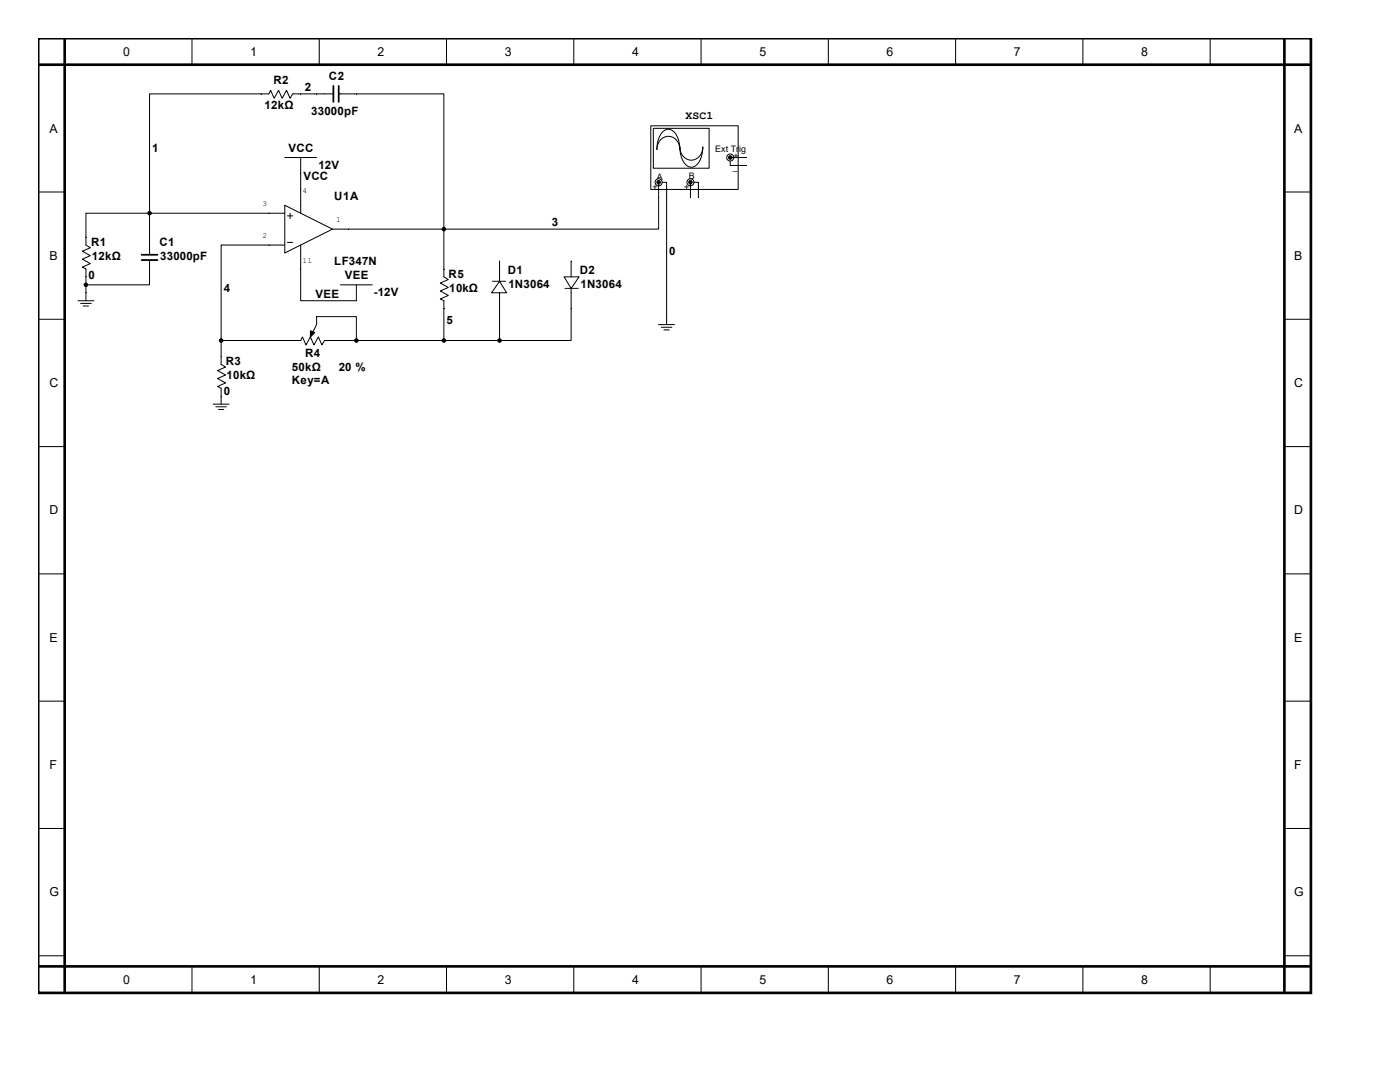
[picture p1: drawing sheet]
<svg xmlns="http://www.w3.org/2000/svg" width="279mm" height="216mm" viewBox="0 0 279 216" stroke-linecap="round" stroke-linejoin="round" font-family="sans-serif">
<path d="M7.6 7.6h254v190.5h-254zM7.6 12.9h253.7M12.9 7.6v190.2M256.3 7.6v190.2M7.6 192.8h253.7" fill="none" stroke="#000" stroke-width=".53"/>
<g fill="none" stroke="#000" stroke-width=".2">
<path d="M38.3 7.6v5.3M52.1 18.7h1.6l.3-.7 .7 1.6 .9-1.6 .7 1.6 .9-1.6 .7 1.6 .5-.9h1.6M63.2 18.7h3.3M63.7 7.6v5.3M67.6 18.7h3.5M89.1 7.6v5.3M114.5 7.6v5.3M139.9 7.6v5.3M165.3 7.6v5.3M190.7 7.6v5.3M216.1 7.6v5.3M241.5 7.6v5.3"/>
<path d="M7.6 38.3h5.3M56.8 31.4h6.4M60 31.4v3.2M60 37.8v4.7M256.3 38.3h5.3M17.1 47.3v1.6l.9 .5-1.6 .7 1.6 .9-1.6 .7 1.6 .9-1.6 .7 .7 .4v1.5M17.1 58.4v1.6M29.8 47.3v3.5M29.8 51.9v3.3M53.7 42.5h3.1M53.7 48.9h3.1M56.8 41l9.6 4.7-9.6 4.8z"/>
<path d="M57.4 48.4h1M57.4 43.1h1M57.9 42.5v1.1M60 48.9v4.8M66.4 45.7h3.1M67.9 56.8h6.4M71.1 56.8v3.2M88.6 53.7v1.5l.9 .6-1.6 .7 1.6 .9-1.6 .7 1.6 .8-1.6 .8 .7 .3v1.6M98.3 56.1h2.6M99.7 56.1v2.3M7.6 63.7h5.3M15.6 60h3.1"/>
<path d="M16.1 60.5h2.1M16.6 61.1h1.1M44.1 71.1v1.6l.9 .5-1.6 .7 1.6 .9-1.6 .7 1.6 .9-1.6 .7 .7 .4v3.1M58.4 67.9h1.6l.4-.7 .7 1.6 .8-1.6 .8 1.6 .8-1.6 .7 1.6 .6-.9h1.6M63.2 63.2v1.6l-1.3 2.4M256.3 63.7h5.3M7.6 89.1h5.3M42.5 80.6h3.2M43.1 81.2h2.1M43.6 81.7h1.1M256.3 89.1h5.3M7.6 114.5h5.3"/>
<path d="M256.3 114.5h5.3M7.6 139.9h5.3M256.3 139.9h5.3M7.6 165.3h5.3M256.3 165.3h5.3M7.6 190.7h5.3M38.3 192.8v5.3M63.7 192.8v5.3M89.1 192.8v5.3M114.5 192.8v5.3M139.9 192.8v5.3M165.3 192.8v5.3"/>
<path d="M190.7 192.8v5.3M216.1 192.8v5.3M241.5 192.8v5.3M256.3 190.7h5.3"/>
</g>
<path d="M66.5 17.1v3.2M67.6 17.1v3.2M28.3 50.8h3.1M28.3 51.9h3.1" fill="none" stroke="#000" stroke-width=".35"/>
<g fill="#000" stroke="#000" stroke-width=".2">
<path d="M61.9 66l.9 .4-.9 .8z"/>
<circle cx="17.1" cy="56.8" r=".35"/>
<circle cx="29.8" cy="42.5" r=".35"/>
<circle cx="88.6" cy="45.7" r=".35"/>
</g>
<path d="M99.7 56.1l1.4 2.3h-3z" fill="#fff" stroke="#000" stroke-width=".2"/>
<path d="M99.7 52.1v4.2M99.7 58.4v3.2M112.7 57.5h2.7M114 55.2v2.3" fill="none" stroke="#000" stroke-width=".2"/>
<path d="M112.6 55.2h3l-1.6 2.3z" fill="#fff" stroke="#000" stroke-width=".2"/>
<g fill="none" stroke="#000" stroke-width=".2">
<path d="M52.1 18.7h-22.3v23.8M60 18.7h3.2M71.1 18.7h17.5v27M60 34.6v3.2M17.1 55.2v3.2M29.8 42.5h-12.7v4.8M29.8 55.2v1.6h-12.7M29.8 42.5h23.9M29.8 42.5v4.8M53.7 48.9h-9.6v19M60 53.7v6.3h11.1M69.5 45.7h19.1"/>
<path d="M88.6 45.7v8M114 57.4v10.5h-14.3v-6.3M114 52.1v3.1M44.1 67.9v3.2M44.1 67.9h14.3"/>
</g>
<g fill="#000" stroke="#000" stroke-width=".2">
<circle cx="44.1" cy="67.9" r=".35"/>
<circle cx="99.7" cy="67.9" r=".35"/>
</g>
<path d="M129.9 25.1h17.4v12.7h-17.4z" fill="#fff"/>
<path d="M129.9 25.1h17.4v12.7h-17.4z" fill="none" stroke="#000" stroke-width=".2"/>
<path d="M130.4 25.7h11.1v7.9h-11.1z" fill="#fff"/>
<path d="M130.4 25.6h11.1v8h-11.1zM132.1 26.5a1.63 1.63 0 0 1 1.6-.7 1.63 1.63 0 0 1 1.3 1.2 5.9 5.9 0 0 1 .7 2.8 2.27 2.27 0 0 0-1.4-2.4 2.27 2.27 0 0 0-2.7 .8l-.4 1-.1 .6a5.5 5.5 0 0 1 1-3.3zM135.7 29.3a2.27 2.27 0 0 0 1.4 2.4 2.27 2.27 0 0 0 2.7-.7l.4-1.1 .1-.6a4.3 4.3 0 0 1-1.9 4 2.04 2.04 0 0 1-2.3-1.7z" fill="none" stroke="#000" stroke-width=".2"/>
<g fill="#fff" stroke="#000" stroke-width=".2">
<circle cx="137.8" cy="36.4" r=".71"/>
<circle cx="131.4" cy="36.4" r=".71"/>
<circle cx="145.7" cy="31.4" r=".71"/>
</g>
<path d="M131.4 36.7v9h-42.8M132.2 36.4h.8v28.4M137.8 36.4v3M138.5 36.4h.9v3M145.7 32.1v.9h3.2M145.9 31.4h3M63.2 63.2h7.9v4.7M66.4 67.9h33.3M88.6 61.6v6.3M131.4 64.8h3.2M132 65.3h2.1M132.5 65.8h1.1" fill="none" stroke="#000" stroke-width=".2"/>
<g fill="#000" stroke="#000" stroke-width=".2">
<circle cx="131.4" cy="36.4" r=".35"/>
<circle cx="137.8" cy="36.4" r=".35"/>
<circle cx="145.7" cy="31.4" r=".35"/>
<circle cx="71.1" cy="67.9" r=".35"/>
<circle cx="88.6" cy="67.9" r=".35"/>
</g>
<g font-size="2.5">
<text x="24.6" y="11.1">0</text>
<text x="50" y="11.1">1</text>
<text x="75.4" y="11.1">2</text>
<text x="100.8" y="11.1">3</text>
<text x="126.2" y="11.1">4</text>
<text x="151.6" y="11.1">5</text>
<text x="177" y="11.1">6</text>
<text x="202.4" y="11.1">7</text>
<text x="227.8" y="11.1">8</text>
<text x="9.9" y="26.5">A</text>
<text x="258.3" y="26.5">A</text>
<text x="9.9" y="51.9">B</text>
<text x="258.3" y="51.9">B</text>
<text x="9.9" y="77.3">C</text>
<text x="258.3" y="77.3">C</text>
<text x="9.9" y="102.7">D</text>
<text x="258.3" y="102.7">D</text>
<text x="9.9" y="128.1">E</text>
<text x="258.3" y="128.1">E</text>
<text x="9.9" y="153.5">F</text>
<text x="258.3" y="153.5">F</text>
<text x="9.9" y="178.9">G</text>
<text x="258.3" y="178.9">G</text>
<text x="24.6" y="196.3">0</text>
<text x="50" y="196.3">1</text>
<text x="75.4" y="196.3">2</text>
<text x="100.8" y="196.3">3</text>
<text x="126.2" y="196.3">4</text>
<text x="151.6" y="196.3">5</text>
<text x="177" y="196.3">6</text>
<text x="202.4" y="196.3">7</text>
<text x="227.8" y="196.3">8</text>
</g>
<g font-size="2.3">
<text x="54.6" y="16.8">R2</text>
<text x="65.7" y="15.9">C2</text>
<text x="52.8" y="21.8">12kΩ</text>
<text x="60.8" y="18.2">2</text>
<text x="62.1" y="22.9">33000pF</text>
<text x="136.8" y="23.8">XSC1</text>
<text x="30.4" y="30.3">1</text>
<text x="57.6" y="30.3">VCC</text>
<text x="60.5" y="36">VCC</text>
<text x="63.5" y="33.7">12V</text>
<text x="66.7" y="39.8">U1A</text>
<text x="110.1" y="45.1">3</text>
<text x="18.2" y="49">R1</text>
<text x="18.3" y="51.9">12kΩ</text>
<text x="31.8" y="49">C1</text>
<text x="32" y="51.9">33000pF</text>
<text x="66.7" y="52.9">LF347N</text>
<text x="133.6" y="51">0</text>
<text x="17.7" y="55.7">0</text>
<text x="44.7" y="58.2">4</text>
<text x="62.9" y="59.4">VEE</text>
<text x="68.8" y="55.7">VEE</text>
<text x="74.6" y="59.1">-12V</text>
<text x="89.5" y="55.4">R5</text>
<text x="89.7" y="58.2">10kΩ</text>
<text x="101.3" y="54.7">D1</text>
<text x="101.5" y="57.5">1N3064</text>
<text x="115.7" y="54.7">D2</text>
<text x="115.9" y="57.5">1N3064</text>
<text x="89.1" y="64.6">5</text>
<text x="60.9" y="71.2">R4</text>
<text x="45.1" y="72.9">R3</text>
<text x="45.2" y="75.6">10kΩ</text>
<text x="58.3" y="74.1">50kΩ</text>
<text x="58.3" y="76.7">Key=A</text>
<text x="67.6" y="74.1">20 %</text>
<text x="44.7" y="78.8">0</text>
</g>
<g font-size="1.8">
<text x="131.1" y="35.9">A</text>
<text x="137.5" y="35.7">B</text>
<text x="142.7" y="30.4">Ext Trig</text>
<text x="146.3" y="33.9">_</text>
<text x="146.4" y="31.8">+</text>
<text x="130.2" y="38">+</text>
<text x="133.4" y="37.5">_</text>
<text x="136.6" y="38">+</text>
<text x="139.7" y="37.5">_</text>
</g>
<g font-size="1.6">
<text x="52.4" y="41.2">3</text>
<text x="60.4" y="38.6">4</text>
<text x="52.4" y="47.5">2</text>
<text x="67.1" y="44.4">1</text>
<text x="60.4" y="52.5">11</text>
</g>
</svg>
